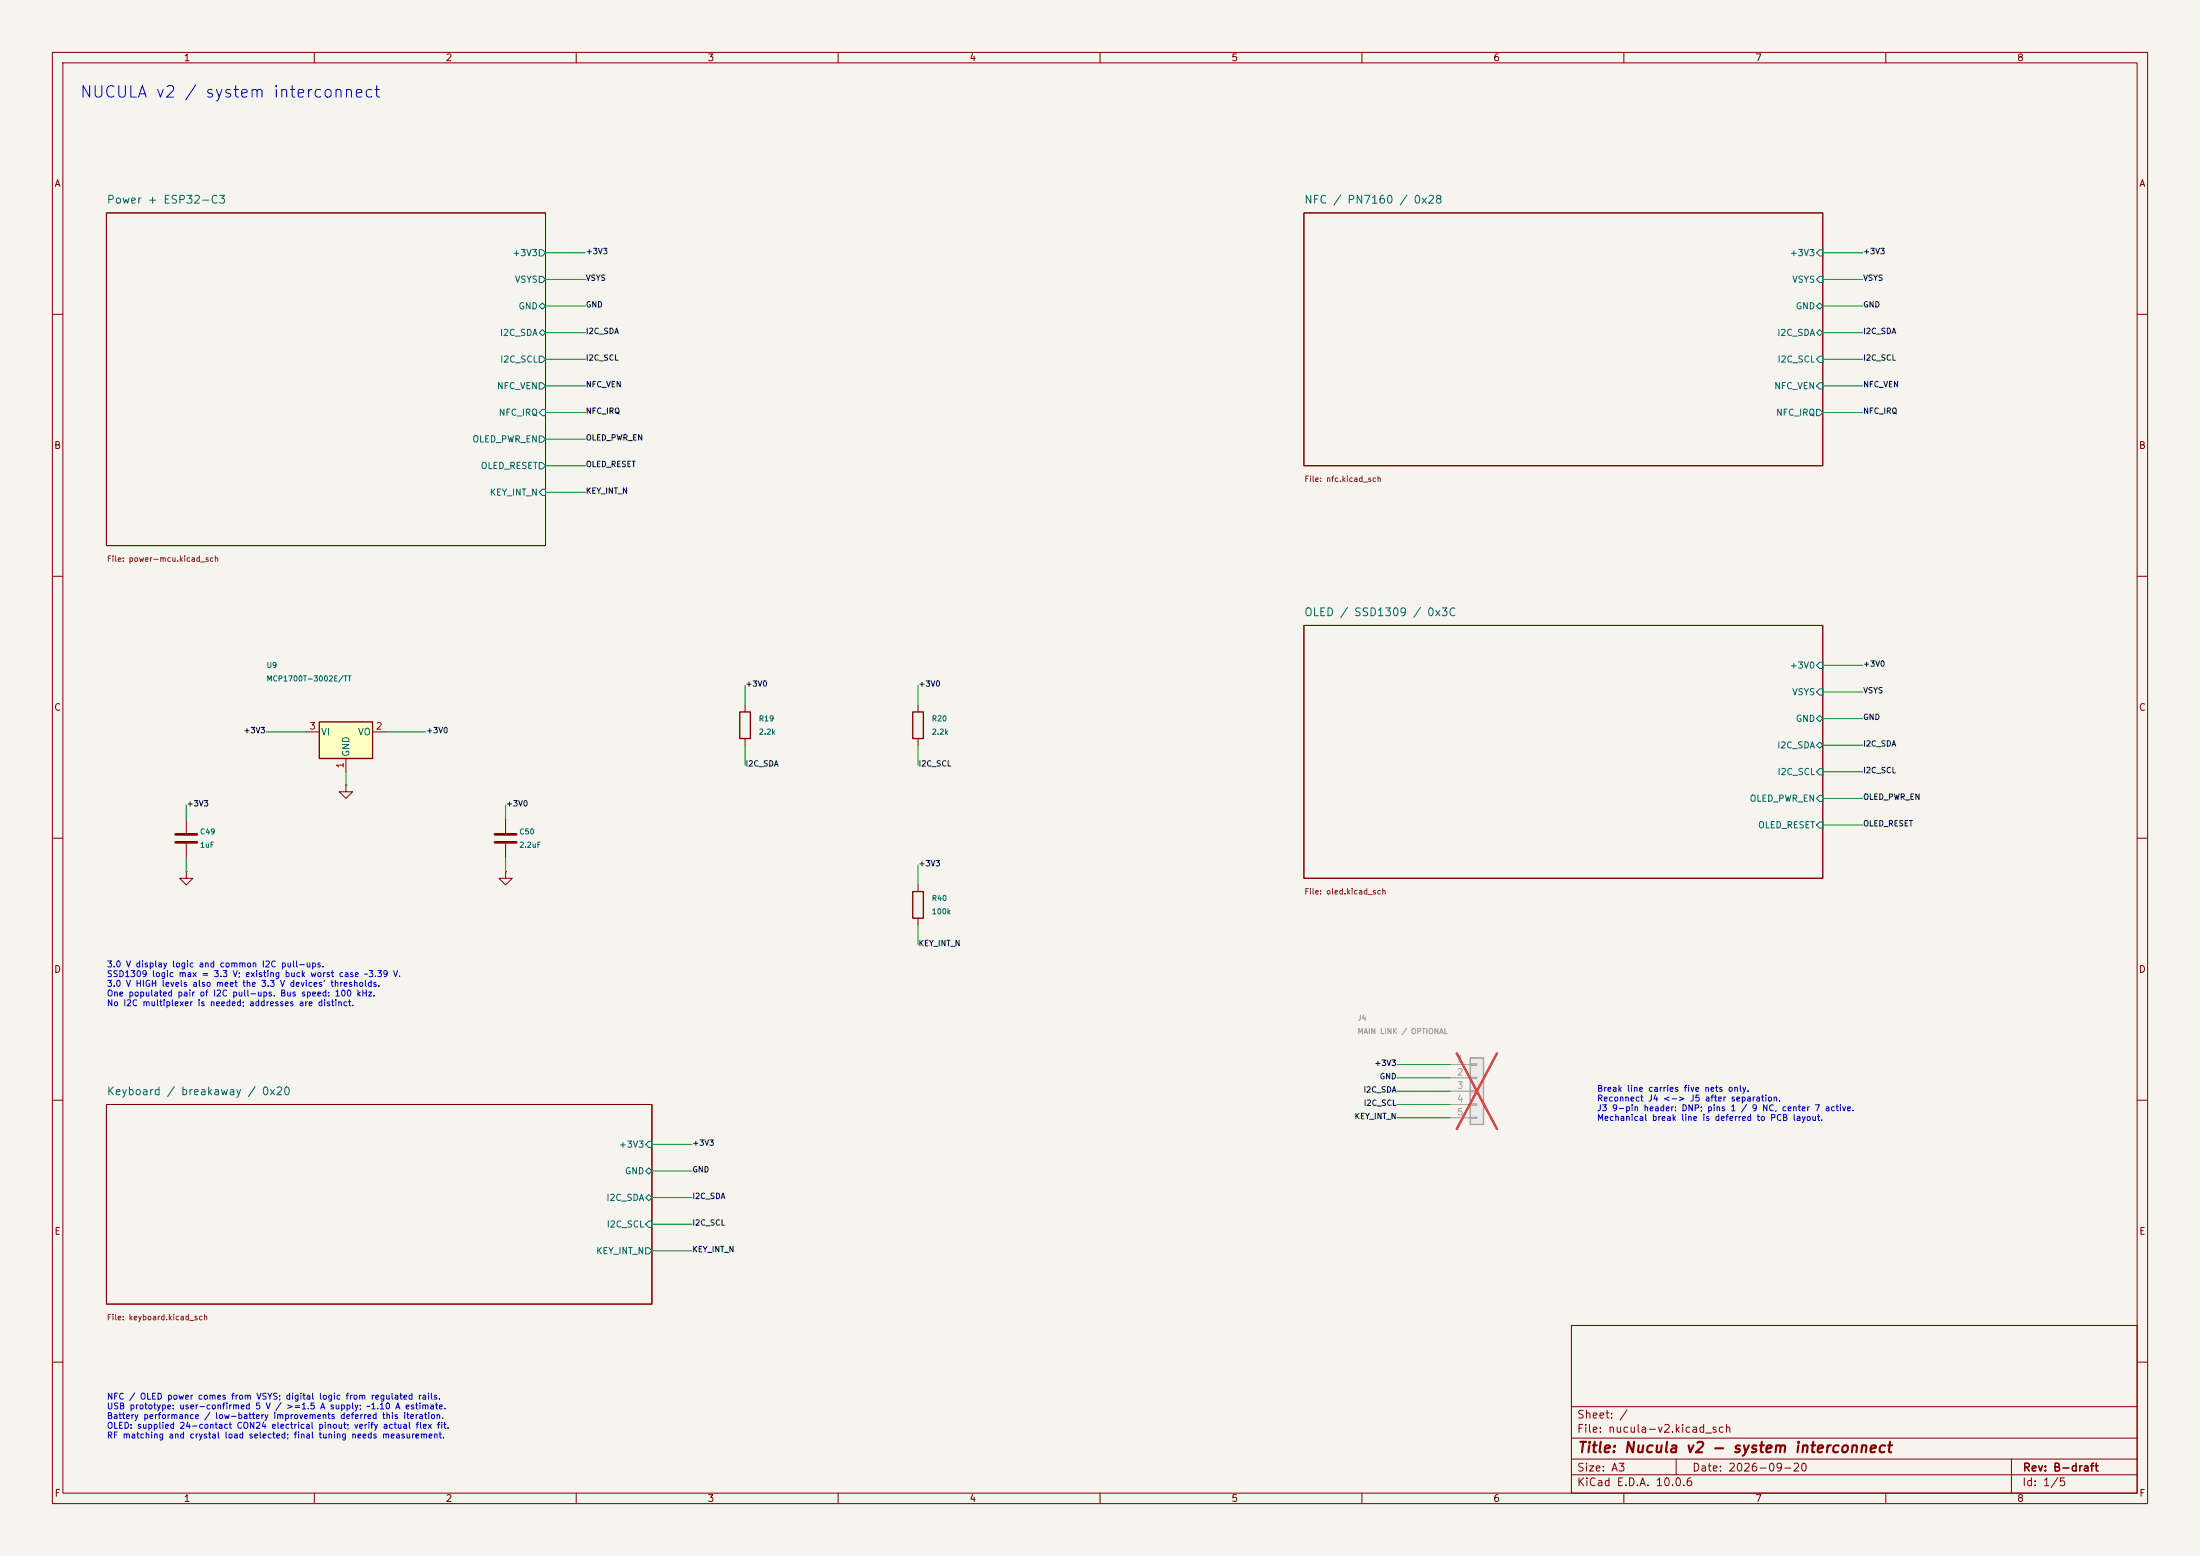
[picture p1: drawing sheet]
(kicad_sch
 (version 20250114)
 (generator "eeschema")
 (generator_version "10.0")
 (paper "A3")
 (title_block
  (title "Nucula v2 - system interconnect")
  (date "2026-09-20")
  (rev "B-draft"))
 (lib_symbols
  (symbol "Regulator_Linear:MCP1700x-300xxTT"
   (pin_names
    (offset 0.254)) (exclude_from_sim no) (in_bom yes) (on_board yes)
   (in_pos_files yes)
   (duplicate_pin_numbers_are_jumpers no)
   (property "Reference" "U" (at -3.81 3.175 0) (show_name no) (do_not_autoplace no) (effects (font (size 1.27 1.27))))
   (property "Value" "MCP1700x-300xxTT" (at 0 3.175 0) (show_name no) (do_not_autoplace no) (effects (font (size 1.27 1.27)) (justify left)))
   (property "Footprint" "Package_TO_SOT_SMD:SOT-23" (at 0 5.715 0) (show_name no) (do_not_autoplace no) (hide yes) (effects (font (size 1.27 1.27))))
   (property "Datasheet" "http://ww1.microchip.com/downloads/en/DeviceDoc/20001826D.pdf" (at 0 0 0) (show_name no) (do_not_autoplace no) (hide yes) (effects (font (size 1.27 1.27))))
   (property "Description" "250mA Low Quiscent Current LDO, 3.0V output, SOT-23" (at 0 0 0) (show_name no) (do_not_autoplace no) (hide yes) (effects (font (size 1.27 1.27))))
   (symbol "MCP1700x-300xxTT_0_1"
    (rectangle (start -5.08 1.905) (end 5.08 -5.08) (stroke (width 0.254) (type default)) (fill (type background))))
   (symbol "MCP1700x-300xxTT_1_1"
    (pin power_in line (at 0 -7.62 90) (length 2.54) (name "GND" (effects (font (size 1.27 1.27)))) (number "1" (effects (font (size 1.27 1.27)))))
    (pin power_out line (at 7.62 0 180) (length 2.54) (name "VO" (effects (font (size 1.27 1.27)))) (number "2" (effects (font (size 1.27 1.27)))))
    (pin power_in line (at -7.62 0 0) (length 2.54) (name "VI" (effects (font (size 1.27 1.27)))) (number "3" (effects (font (size 1.27 1.27))))))
   (embedded_fonts no))
  (symbol "power:GND"
   (power global)
   (pin_numbers (hide yes))
   (pin_names
    (offset 0) (hide yes)) (exclude_from_sim no) (in_bom yes) (on_board yes)
   (in_pos_files yes)
   (duplicate_pin_numbers_are_jumpers no)
   (property "Reference" "#PWR" (at 0 -6.35 0) (show_name no) (do_not_autoplace no) (hide yes) (effects (font (size 1.27 1.27))))
   (property "Value" "GND" (at 0 -3.81 0) (show_name no) (do_not_autoplace no) (effects (font (size 1.27 1.27))))
   (property "Footprint" "" (at 0 0 0) (show_name no) (do_not_autoplace no) (hide yes) (effects (font (size 1.27 1.27))))
   (property "Datasheet" "" (at 0 0 0) (show_name no) (do_not_autoplace no) (hide yes) (effects (font (size 1.27 1.27))))
   (property "Description" "Power symbol creates a global label with name \"GND\" , ground" (at 0 0 0) (show_name no) (do_not_autoplace no) (hide yes) (effects (font (size 1.27 1.27))))
   (symbol "GND_0_1"
    (polyline (pts (xy 0 0) (xy 0 -1.27) (xy 1.27 -1.27) (xy 0 -2.54) (xy -1.27 -1.27) (xy 0 -1.27)) (stroke (width 0) (type default)) (fill (type none))))
   (symbol "GND_1_1"
    (pin power_in line (at 0 0 270) (length 0) (name "" (effects (font (size 1.27 1.27)))) (number "1" (effects (font (size 1.27 1.27))))))
   (embedded_fonts no))
  (symbol "Device:C"
   (pin_numbers (hide yes))
   (pin_names
    (offset 0.254)) (exclude_from_sim no) (in_bom yes) (on_board yes)
   (in_pos_files yes)
   (duplicate_pin_numbers_are_jumpers no)
   (property "Reference" "C" (at 0.635 2.54 0) (show_name no) (do_not_autoplace no) (effects (font (size 1.27 1.27)) (justify left)))
   (property "Value" "C" (at 0.635 -2.54 0) (show_name no) (do_not_autoplace no) (effects (font (size 1.27 1.27)) (justify left)))
   (property "Footprint" "" (at 0.9652 -3.81 0) (show_name no) (do_not_autoplace no) (hide yes) (effects (font (size 1.27 1.27))))
   (property "Datasheet" "" (at 0 0 0) (show_name no) (do_not_autoplace no) (hide yes) (effects (font (size 1.27 1.27))))
   (property "Description" "Unpolarized capacitor" (at 0 0 0) (show_name no) (do_not_autoplace no) (hide yes) (effects (font (size 1.27 1.27))))
   (symbol "C_0_1"
    (polyline (pts (xy -2.032 0.762) (xy 2.032 0.762)) (stroke (width 0.508) (type default)) (fill (type none)))
    (polyline (pts (xy -2.032 -0.762) (xy 2.032 -0.762)) (stroke (width 0.508) (type default)) (fill (type none))))
   (symbol "C_1_1"
    (pin passive line (at 0 3.81 270) (length 2.794) (name "" (effects (font (size 1.27 1.27)))) (number "1" (effects (font (size 1.27 1.27)))))
    (pin passive line (at 0 -3.81 90) (length 2.794) (name "" (effects (font (size 1.27 1.27)))) (number "2" (effects (font (size 1.27 1.27))))))
   (embedded_fonts no))
  (symbol "Device:R"
   (pin_numbers (hide yes))
   (pin_names
    (offset 0)) (exclude_from_sim no) (in_bom yes) (on_board yes)
   (in_pos_files yes)
   (duplicate_pin_numbers_are_jumpers no)
   (property "Reference" "R" (at 2.032 0 90) (show_name no) (do_not_autoplace no) (effects (font (size 1.27 1.27))))
   (property "Value" "R" (at 0 0 90) (show_name no) (do_not_autoplace no) (effects (font (size 1.27 1.27))))
   (property "Footprint" "" (at -1.778 0 90) (show_name no) (do_not_autoplace no) (hide yes) (effects (font (size 1.27 1.27))))
   (property "Datasheet" "" (at 0 0 0) (show_name no) (do_not_autoplace no) (hide yes) (effects (font (size 1.27 1.27))))
   (property "Description" "Resistor" (at 0 0 0) (show_name no) (do_not_autoplace no) (hide yes) (effects (font (size 1.27 1.27))))
   (symbol "R_0_1"
    (rectangle (start -1.016 -2.54) (end 1.016 2.54) (stroke (width 0.254) (type default)) (fill (type none))))
   (symbol "R_1_1"
    (pin passive line (at 0 3.81 270) (length 1.27) (name "" (effects (font (size 1.27 1.27)))) (number "1" (effects (font (size 1.27 1.27)))))
    (pin passive line (at 0 -3.81 90) (length 1.27) (name "" (effects (font (size 1.27 1.27)))) (number "2" (effects (font (size 1.27 1.27))))))
   (embedded_fonts no))
  (symbol "Connector_Generic:Conn_01x05"
   (pin_names
    (offset 1.016) (hide yes)) (exclude_from_sim no) (in_bom yes) (on_board yes)
   (in_pos_files yes)
   (duplicate_pin_numbers_are_jumpers no)
   (property "Reference" "J" (at 0 7.62 0) (show_name no) (do_not_autoplace no) (effects (font (size 1.27 1.27))))
   (property "Value" "Conn_01x05" (at 0 -7.62 0) (show_name no) (do_not_autoplace no) (effects (font (size 1.27 1.27))))
   (property "Footprint" "" (at 0 0 0) (show_name no) (do_not_autoplace no) (hide yes) (effects (font (size 1.27 1.27))))
   (property "Datasheet" "" (at 0 0 0) (show_name no) (do_not_autoplace no) (hide yes) (effects (font (size 1.27 1.27))))
   (property "Description" "Generic connector, single row, 01x05, script generated (kicad-library-utils/schlib/autogen/connector/)" (at 0 0 0) (show_name no) (do_not_autoplace no) (hide yes) (effects (font (size 1.27 1.27))))
   (symbol "Conn_01x05_1_1"
    (rectangle (start -1.27 6.35) (end 1.27 -6.35) (stroke (width 0.254) (type default)) (fill (type background)))
    (rectangle (start -1.27 5.207) (end 0 4.953) (stroke (width 0.1524) (type default)) (fill (type none)))
    (rectangle (start -1.27 2.667) (end 0 2.413) (stroke (width 0.1524) (type default)) (fill (type none)))
    (rectangle (start -1.27 0.127) (end 0 -0.127) (stroke (width 0.1524) (type default)) (fill (type none)))
    (rectangle (start -1.27 -2.413) (end 0 -2.667) (stroke (width 0.1524) (type default)) (fill (type none)))
    (rectangle (start -1.27 -4.953) (end 0 -5.207) (stroke (width 0.1524) (type default)) (fill (type none)))
    (pin passive line (at -5.08 5.08 0) (length 3.81) (name "Pin_1" (effects (font (size 1.27 1.27)))) (number "1" (effects (font (size 1.27 1.27)))))
    (pin passive line (at -5.08 2.54 0) (length 3.81) (name "Pin_2" (effects (font (size 1.27 1.27)))) (number "2" (effects (font (size 1.27 1.27)))))
    (pin passive line (at -5.08 0 0) (length 3.81) (name "Pin_3" (effects (font (size 1.27 1.27)))) (number "3" (effects (font (size 1.27 1.27)))))
    (pin passive line (at -5.08 -2.54 0) (length 3.81) (name "Pin_4" (effects (font (size 1.27 1.27)))) (number "4" (effects (font (size 1.27 1.27)))))
    (pin passive line (at -5.08 -5.08 0) (length 3.81) (name "Pin_5" (effects (font (size 1.27 1.27)))) (number "5" (effects (font (size 1.27 1.27))))))
   (embedded_fonts no)))
 (text "NUCULA v2 / system interconnect" (at 15.24 17.78 0) (effects (font (size 2.2 2.2)) (justify left)))
 (wire (pts (xy 104.14 48.26) (xy 111.76 48.26)) (stroke (width 0) (type default)))
 (label "+3V3" (at 111.76 48.26 0) (effects (font (size 1.05 1.05)) (justify left)))
 (wire (pts (xy 104.14 53.34) (xy 111.76 53.34)) (stroke (width 0) (type default)))
 (label "VSYS" (at 111.76 53.34 0) (effects (font (size 1.05 1.05)) (justify left)))
 (wire (pts (xy 104.14 58.42) (xy 111.76 58.42)) (stroke (width 0) (type default)))
 (label "GND" (at 111.76 58.42 0) (effects (font (size 1.05 1.05)) (justify left)))
 (wire (pts (xy 104.14 63.5) (xy 111.76 63.5)) (stroke (width 0) (type default)))
 (label "I2C_SDA" (at 111.76 63.5 0) (effects (font (size 1.05 1.05)) (justify left)))
 (wire (pts (xy 104.14 68.58) (xy 111.76 68.58)) (stroke (width 0) (type default)))
 (label "I2C_SCL" (at 111.76 68.58 0) (effects (font (size 1.05 1.05)) (justify left)))
 (wire (pts (xy 104.14 73.66) (xy 111.76 73.66)) (stroke (width 0) (type default)))
 (label "NFC_VEN" (at 111.76 73.66 0) (effects (font (size 1.05 1.05)) (justify left)))
 (wire (pts (xy 104.14 78.74) (xy 111.76 78.74)) (stroke (width 0) (type default)))
 (label "NFC_IRQ" (at 111.76 78.74 0) (effects (font (size 1.05 1.05)) (justify left)))
 (wire (pts (xy 104.14 83.82) (xy 111.76 83.82)) (stroke (width 0) (type default)))
 (label "OLED_PWR_EN" (at 111.76 83.82 0) (effects (font (size 1.05 1.05)) (justify left)))
 (wire (pts (xy 104.14 88.9) (xy 111.76 88.9)) (stroke (width 0) (type default)))
 (label "OLED_RESET" (at 111.76 88.9 0) (effects (font (size 1.05 1.05)) (justify left)))
 (wire (pts (xy 104.14 93.98) (xy 111.76 93.98)) (stroke (width 0) (type default)))
 (label "KEY_INT_N" (at 111.76 93.98 0) (effects (font (size 1.05 1.05)) (justify left)))
 (sheet (at 20.32 40.64) (size 83.82 63.5) (fields_autoplaced yes) (stroke (width 0.1524) (type default)) (fill (color 0 0 0 0))
  (property "Sheetname" "Power + ESP32-C3" (at 20.32 38.1 0) (effects (font (size 1.5 1.5)) (justify left)))
  (property "Sheetfile" "power-mcu.kicad_sch" (at 20.32 106.68 0) (effects (font (size 1.05 1.05)) (justify left)))
  (pin "+3V3" output (at 104.14 48.26 0) (effects (font (size 1.2 1.2)) (justify right))) (pin "VSYS" output (at 104.14 53.34 0) (effects (font (size 1.2 1.2)) (justify right))) (pin "GND" bidirectional (at 104.14 58.42 0) (effects (font (size 1.2 1.2)) (justify right))) (pin "I2C_SDA" bidirectional (at 104.14 63.5 0) (effects (font (size 1.2 1.2)) (justify right))) (pin "I2C_SCL" output (at 104.14 68.58 0) (effects (font (size 1.2 1.2)) (justify right))) (pin "NFC_VEN" output (at 104.14 73.66 0) (effects (font (size 1.2 1.2)) (justify right))) (pin "NFC_IRQ" input (at 104.14 78.74 0) (effects (font (size 1.2 1.2)) (justify right))) (pin "OLED_PWR_EN" output (at 104.14 83.82 0) (effects (font (size 1.2 1.2)) (justify right))) (pin "OLED_RESET" output (at 104.14 88.9 0) (effects (font (size 1.2 1.2)) (justify right))) (pin "KEY_INT_N" input (at 104.14 93.98 0) (effects (font (size 1.2 1.2)) (justify right))))
 (wire (pts (xy 347.98 48.26) (xy 355.6 48.26)) (stroke (width 0) (type default)))
 (label "+3V3" (at 355.6 48.26 0) (effects (font (size 1.05 1.05)) (justify left)))
 (wire (pts (xy 347.98 53.34) (xy 355.6 53.34)) (stroke (width 0) (type default)))
 (label "VSYS" (at 355.6 53.34 0) (effects (font (size 1.05 1.05)) (justify left)))
 (wire (pts (xy 347.98 58.42) (xy 355.6 58.42)) (stroke (width 0) (type default)))
 (label "GND" (at 355.6 58.42 0) (effects (font (size 1.05 1.05)) (justify left)))
 (wire (pts (xy 347.98 63.5) (xy 355.6 63.5)) (stroke (width 0) (type default)))
 (label "I2C_SDA" (at 355.6 63.5 0) (effects (font (size 1.05 1.05)) (justify left)))
 (wire (pts (xy 347.98 68.58) (xy 355.6 68.58)) (stroke (width 0) (type default)))
 (label "I2C_SCL" (at 355.6 68.58 0) (effects (font (size 1.05 1.05)) (justify left)))
 (wire (pts (xy 347.98 73.66) (xy 355.6 73.66)) (stroke (width 0) (type default)))
 (label "NFC_VEN" (at 355.6 73.66 0) (effects (font (size 1.05 1.05)) (justify left)))
 (wire (pts (xy 347.98 78.74) (xy 355.6 78.74)) (stroke (width 0) (type default)))
 (label "NFC_IRQ" (at 355.6 78.74 0) (effects (font (size 1.05 1.05)) (justify left)))
 (sheet (at 248.92 40.64) (size 99.06 48.26) (fields_autoplaced yes) (stroke (width 0.1524) (type default)) (fill (color 0 0 0 0))
  (property "Sheetname" "NFC / PN7160 / 0x28" (at 248.92 38.1 0) (effects (font (size 1.5 1.5)) (justify left)))
  (property "Sheetfile" "nfc.kicad_sch" (at 248.92 91.44 0) (effects (font (size 1.05 1.05)) (justify left)))
  (pin "+3V3" input (at 347.98 48.26 0) (effects (font (size 1.2 1.2)) (justify right))) (pin "VSYS" input (at 347.98 53.34 0) (effects (font (size 1.2 1.2)) (justify right))) (pin "GND" bidirectional (at 347.98 58.42 0) (effects (font (size 1.2 1.2)) (justify right))) (pin "I2C_SDA" bidirectional (at 347.98 63.5 0) (effects (font (size 1.2 1.2)) (justify right))) (pin "I2C_SCL" input (at 347.98 68.58 0) (effects (font (size 1.2 1.2)) (justify right))) (pin "NFC_VEN" input (at 347.98 73.66 0) (effects (font (size 1.2 1.2)) (justify right))) (pin "NFC_IRQ" output (at 347.98 78.74 0) (effects (font (size 1.2 1.2)) (justify right))))
 (wire (pts (xy 347.98 127.0) (xy 355.6 127.0)) (stroke (width 0) (type default)))
 (label "+3V0" (at 355.6 127.0 0) (effects (font (size 1.05 1.05)) (justify left)))
 (wire (pts (xy 347.98 132.08) (xy 355.6 132.08)) (stroke (width 0) (type default)))
 (label "VSYS" (at 355.6 132.08 0) (effects (font (size 1.05 1.05)) (justify left)))
 (wire (pts (xy 347.98 137.16) (xy 355.6 137.16)) (stroke (width 0) (type default)))
 (label "GND" (at 355.6 137.16 0) (effects (font (size 1.05 1.05)) (justify left)))
 (wire (pts (xy 347.98 142.24) (xy 355.6 142.24)) (stroke (width 0) (type default)))
 (label "I2C_SDA" (at 355.6 142.24 0) (effects (font (size 1.05 1.05)) (justify left)))
 (wire (pts (xy 347.98 147.32) (xy 355.6 147.32)) (stroke (width 0) (type default)))
 (label "I2C_SCL" (at 355.6 147.32 0) (effects (font (size 1.05 1.05)) (justify left)))
 (wire (pts (xy 347.98 152.4) (xy 355.6 152.4)) (stroke (width 0) (type default)))
 (label "OLED_PWR_EN" (at 355.6 152.4 0) (effects (font (size 1.05 1.05)) (justify left)))
 (wire (pts (xy 347.98 157.48) (xy 355.6 157.48)) (stroke (width 0) (type default)))
 (label "OLED_RESET" (at 355.6 157.48 0) (effects (font (size 1.05 1.05)) (justify left)))
 (sheet (at 248.92 119.38) (size 99.06 48.26) (fields_autoplaced yes) (stroke (width 0.1524) (type default)) (fill (color 0 0 0 0))
  (property "Sheetname" "OLED / SSD1309 / 0x3C" (at 248.92 116.84 0) (effects (font (size 1.5 1.5)) (justify left)))
  (property "Sheetfile" "oled.kicad_sch" (at 248.92 170.18 0) (effects (font (size 1.05 1.05)) (justify left)))
  (pin "+3V0" input (at 347.98 127.0 0) (effects (font (size 1.2 1.2)) (justify right))) (pin "VSYS" input (at 347.98 132.08 0) (effects (font (size 1.2 1.2)) (justify right))) (pin "GND" bidirectional (at 347.98 137.16 0) (effects (font (size 1.2 1.2)) (justify right))) (pin "I2C_SDA" bidirectional (at 347.98 142.24 0) (effects (font (size 1.2 1.2)) (justify right))) (pin "I2C_SCL" input (at 347.98 147.32 0) (effects (font (size 1.2 1.2)) (justify right))) (pin "OLED_PWR_EN" input (at 347.98 152.4 0) (effects (font (size 1.2 1.2)) (justify right))) (pin "OLED_RESET" input (at 347.98 157.48 0) (effects (font (size 1.2 1.2)) (justify right))))
 (wire (pts (xy 124.46 218.44) (xy 132.08 218.44)) (stroke (width 0) (type default)))
 (label "+3V3" (at 132.08 218.44 0) (effects (font (size 1.05 1.05)) (justify left)))
 (wire (pts (xy 124.46 223.52) (xy 132.08 223.52)) (stroke (width 0) (type default)))
 (label "GND" (at 132.08 223.52 0) (effects (font (size 1.05 1.05)) (justify left)))
 (wire (pts (xy 124.46 228.6) (xy 132.08 228.6)) (stroke (width 0) (type default)))
 (label "I2C_SDA" (at 132.08 228.6 0) (effects (font (size 1.05 1.05)) (justify left)))
 (wire (pts (xy 124.46 233.68) (xy 132.08 233.68)) (stroke (width 0) (type default)))
 (label "I2C_SCL" (at 132.08 233.68 0) (effects (font (size 1.05 1.05)) (justify left)))
 (wire (pts (xy 124.46 238.76) (xy 132.08 238.76)) (stroke (width 0) (type default)))
 (label "KEY_INT_N" (at 132.08 238.76 0) (effects (font (size 1.05 1.05)) (justify left)))
 (sheet (at 20.32 210.82) (size 104.14 38.1) (fields_autoplaced yes) (stroke (width 0.1524) (type default)) (fill (color 0 0 0 0))
  (property "Sheetname" "Keyboard / breakaway / 0x20" (at 20.32 208.28 0) (effects (font (size 1.5 1.5)) (justify left)))
  (property "Sheetfile" "keyboard.kicad_sch" (at 20.32 251.46 0) (effects (font (size 1.05 1.05)) (justify left)))
  (pin "+3V3" input (at 124.46 218.44 0) (effects (font (size 1.2 1.2)) (justify right))) (pin "GND" bidirectional (at 124.46 223.52 0) (effects (font (size 1.2 1.2)) (justify right))) (pin "I2C_SDA" bidirectional (at 124.46 228.6 0) (effects (font (size 1.2 1.2)) (justify right))) (pin "I2C_SCL" input (at 124.46 233.68 0) (effects (font (size 1.2 1.2)) (justify right))) (pin "KEY_INT_N" output (at 124.46 238.76 0) (effects (font (size 1.2 1.2)) (justify right))))
 (symbol
  (lib_id "Regulator_Linear:MCP1700x-300xxTT") (at 66.04 139.7 0) (unit 1) (in_bom yes) (on_board yes) (dnp no)
  (property "Reference" "U9" (at 50.8 127.0 0) (effects (font (size 1.0 1.0)) (justify left)))
  (property "Value" "MCP1700T-3002E/TT" (at 50.8 129.54 0) (effects (font (size 1.0 1.0)) (justify left)))
  (property "Footprint" "Package_TO_SOT_SMD:SOT-23" (at 66.04 139.7 0) (effects (font (size 1.0 1.0)) (hide yes) (justify left)))
  (property "Datasheet" "https://ww1.microchip.com/downloads/en/DeviceDoc/MCP1700-Data-Sheet-20001826F.pdf" (at 66.04 139.7 0) (effects (font (size 1.0 1.0)) (hide yes) (justify left)))
  (property "MPN" "MCP1700T-3002E/TT" (at 66.04 139.7 0) (effects (font (size 1.0 1.0)) (hide yes) (justify left)))
  (property "Manufacturer" "Microchip Tech" (at 66.04 139.7 0) (effects (font (size 1.0 1.0)) (hide yes) (justify left))) (pin "1") (pin "2") (pin "3")
  (property "LCSC" "C62244" (at 66.04 139.7 0) (effects (font (size 1.0 1.0)) (hide yes))))
 (wire (pts (xy 58.42 139.7) (xy 50.8 139.7)) (stroke (width 0) (type default)))
 (label "+3V3" (at 50.8 139.7 180) (effects (font (size 1.05 1.05)) (justify right)))
 (wire (pts (xy 73.66 139.7) (xy 81.28 139.7)) (stroke (width 0) (type default)))
 (label "+3V0" (at 81.28 139.7 0) (effects (font (size 1.05 1.05)) (justify left)))
 (wire (pts (xy 66.04 147.32) (xy 66.04 149.86)) (stroke (width 0) (type default)))
 (symbol
  (lib_id "power:GND") (at 66.04 149.86 0) (unit 1) (in_bom no) (on_board yes) (dnp no)
  (property "Reference" "#PWR1064" (at 68.58 148.59 0) (effects (font (size 1.27 1.27)) (hide yes)))
  (property "Value" "GND" (at 68.58 151.13 0) (effects (font (size 1.27 1.27)) (hide yes)))
  (property "Footprint" "" (at 66.04 149.86 0) (effects (font (size 1.27 1.27)) (hide yes)))
  (property "Datasheet" "" (at 66.04 149.86 0) (effects (font (size 1.27 1.27)) (hide yes))) (pin "1"))
 (symbol
  (lib_id "Device:C") (at 35.56 160.02 0) (unit 1) (in_bom yes) (on_board yes) (dnp no)
  (property "Reference" "C49" (at 38.1 158.75 0) (effects (font (size 1.0 1.0)) (justify left)))
  (property "Value" "1uF" (at 38.1 161.29 0) (effects (font (size 1.0 1.0)) (justify left)))
  (property "Footprint" "Capacitor_SMD:C_0805_2012Metric" (at 35.56 160.02 0) (effects (font (size 1.0 1.0)) (hide yes) (justify left)))
  (property "Datasheet" "https://www.lcsc.com/datasheet/lcsc_datasheet_2304140030_Samsung-Electro-Mechanics-CL21B105KBFNNNE_C28323.pdf" (at 35.56 160.02 0) (effects (font (size 1.0 1.0)) (hide yes) (justify left)))
  (property "Voltage" "50 V" (at 35.56 160.02 0) (effects (font (size 1.0 1.0)) (hide yes) (justify left)))
  (property "Dielectric" "X7R" (at 35.56 160.02 0) (effects (font (size 1.0 1.0)) (hide yes) (justify left)))
  (property "Tolerance" "10%" (at 35.56 160.02 0) (effects (font (size 1.0 1.0)) (hide yes) (justify left))) (pin "1") (pin "2")
  (property "Manufacturer" "Samsung Electro-Mechanics" (at 35.56 160.02 0) (effects (font (size 1.0 1.0)) (hide yes)))
  (property "MPN" "CL21B105KBFNNNE" (at 35.56 160.02 0) (effects (font (size 1.0 1.0)) (hide yes)))
  (property "LCSC" "C28323" (at 35.56 160.02 0) (effects (font (size 1.0 1.0)) (hide yes))))
 (wire (pts (xy 35.56 156.21) (xy 35.56 153.67)) (stroke (width 0) (type default)))
 (label "+3V3" (at 35.56 153.67 0) (effects (font (size 1.05 1.05)) (justify left)))
 (wire (pts (xy 35.56 163.83) (xy 35.56 166.37)) (stroke (width 0) (type default)))
 (symbol
  (lib_id "power:GND") (at 35.56 166.37 0) (unit 1) (in_bom no) (on_board yes) (dnp no)
  (property "Reference" "#PWR1068" (at 38.1 165.1 0) (effects (font (size 1.27 1.27)) (hide yes)))
  (property "Value" "GND" (at 38.1 167.64 0) (effects (font (size 1.27 1.27)) (hide yes)))
  (property "Footprint" "" (at 35.56 166.37 0) (effects (font (size 1.27 1.27)) (hide yes)))
  (property "Datasheet" "" (at 35.56 166.37 0) (effects (font (size 1.27 1.27)) (hide yes))) (pin "1"))
 (symbol
  (lib_id "Device:C") (at 96.52 160.02 0) (unit 1) (in_bom yes) (on_board yes) (dnp no)
  (property "Reference" "C50" (at 99.06 158.75 0) (effects (font (size 1.0 1.0)) (justify left)))
  (property "Value" "2.2uF" (at 99.06 161.29 0) (effects (font (size 1.0 1.0)) (justify left)))
  (property "Footprint" "Capacitor_SMD:C_0805_2012Metric" (at 96.52 160.02 0) (effects (font (size 1.0 1.0)) (hide yes) (justify left)))
  (property "Datasheet" "https://www.lcsc.com/datasheet/lcsc_datasheet_2304140030_Samsung-Electro-Mechanics-CL21B225KAFNNNE_C19110.pdf" (at 96.52 160.02 0) (effects (font (size 1.0 1.0)) (hide yes) (justify left)))
  (property "Voltage" "25 V" (at 96.52 160.02 0) (effects (font (size 1.0 1.0)) (hide yes) (justify left)))
  (property "Dielectric" "X7R" (at 96.52 160.02 0) (effects (font (size 1.0 1.0)) (hide yes) (justify left)))
  (property "Tolerance" "10%" (at 96.52 160.02 0) (effects (font (size 1.0 1.0)) (hide yes) (justify left))) (pin "1") (pin "2")
  (property "Manufacturer" "Samsung Electro-Mechanics" (at 96.52 160.02 0) (effects (font (size 1.0 1.0)) (hide yes)))
  (property "MPN" "CL21B225KAFNNNE" (at 96.52 160.02 0) (effects (font (size 1.0 1.0)) (hide yes)))
  (property "LCSC" "C19110" (at 96.52 160.02 0) (effects (font (size 1.0 1.0)) (hide yes))))
 (wire (pts (xy 96.52 156.21) (xy 96.52 153.67)) (stroke (width 0) (type default)))
 (label "+3V0" (at 96.52 153.67 0) (effects (font (size 1.05 1.05)) (justify left)))
 (wire (pts (xy 96.52 163.83) (xy 96.52 166.37)) (stroke (width 0) (type default)))
 (symbol
  (lib_id "power:GND") (at 96.52 166.37 0) (unit 1) (in_bom no) (on_board yes) (dnp no)
  (property "Reference" "#PWR1072" (at 99.06 165.1 0) (effects (font (size 1.27 1.27)) (hide yes)))
  (property "Value" "GND" (at 99.06 167.64 0) (effects (font (size 1.27 1.27)) (hide yes)))
  (property "Footprint" "" (at 96.52 166.37 0) (effects (font (size 1.27 1.27)) (hide yes)))
  (property "Datasheet" "" (at 96.52 166.37 0) (effects (font (size 1.27 1.27)) (hide yes))) (pin "1"))
 (symbol
  (lib_id "Device:R") (at 142.24 138.43 0) (unit 1) (in_bom yes) (on_board yes) (dnp no)
  (property "Reference" "R19" (at 144.78 137.16 0) (effects (font (size 1.0 1.0)) (justify left)))
  (property "Value" "2.2k" (at 144.78 139.7 0) (effects (font (size 1.0 1.0)) (justify left)))
  (property "Footprint" "Resistor_SMD:R_0603_1608Metric" (at 142.24 138.43 0) (effects (font (size 1.0 1.0)) (hide yes) (justify left)))
  (property "Datasheet" "https://www.lcsc.com/datasheet/lcsc_datasheet_2206010230_UNI-ROYAL-Uniroyal-Elec-0603WAF2201T5E_C4190.pdf" (at 142.24 138.43 0) (effects (font (size 1.0 1.0)) (hide yes) (justify left)))
  (property "Tolerance" "1%" (at 142.24 138.43 0) (effects (font (size 1.0 1.0)) (hide yes) (justify left)))
  (property "Rating" "0.1 W" (at 142.24 138.43 0) (effects (font (size 1.0 1.0)) (hide yes) (justify left))) (pin "1") (pin "2")
  (property "Manufacturer" "UNI-ROYAL(Uniroyal Elec)" (at 142.24 138.43 0) (effects (font (size 1.0 1.0)) (hide yes)))
  (property "MPN" "0603WAF2201T5E" (at 142.24 138.43 0) (effects (font (size 1.0 1.0)) (hide yes)))
  (property "LCSC" "C4190" (at 142.24 138.43 0) (effects (font (size 1.0 1.0)) (hide yes))))
 (wire (pts (xy 142.24 134.62) (xy 142.24 130.81)) (stroke (width 0) (type default)))
 (label "+3V0" (at 142.24 130.81 0) (effects (font (size 1.05 1.05)) (justify left)))
 (wire (pts (xy 142.24 142.24) (xy 142.24 146.05)) (stroke (width 0) (type default)))
 (label "I2C_SDA" (at 142.24 146.05 0) (effects (font (size 1.05 1.05)) (justify left)))
 (symbol
  (lib_id "Device:R") (at 175.26 138.43 0) (unit 1) (in_bom yes) (on_board yes) (dnp no)
  (property "Reference" "R20" (at 177.8 137.16 0) (effects (font (size 1.0 1.0)) (justify left)))
  (property "Value" "2.2k" (at 177.8 139.7 0) (effects (font (size 1.0 1.0)) (justify left)))
  (property "Footprint" "Resistor_SMD:R_0603_1608Metric" (at 175.26 138.43 0) (effects (font (size 1.0 1.0)) (hide yes) (justify left)))
  (property "Datasheet" "https://www.lcsc.com/datasheet/lcsc_datasheet_2206010230_UNI-ROYAL-Uniroyal-Elec-0603WAF2201T5E_C4190.pdf" (at 175.26 138.43 0) (effects (font (size 1.0 1.0)) (hide yes) (justify left)))
  (property "Tolerance" "1%" (at 175.26 138.43 0) (effects (font (size 1.0 1.0)) (hide yes) (justify left)))
  (property "Rating" "0.1 W" (at 175.26 138.43 0) (effects (font (size 1.0 1.0)) (hide yes) (justify left))) (pin "1") (pin "2")
  (property "Manufacturer" "UNI-ROYAL(Uniroyal Elec)" (at 175.26 138.43 0) (effects (font (size 1.0 1.0)) (hide yes)))
  (property "MPN" "0603WAF2201T5E" (at 175.26 138.43 0) (effects (font (size 1.0 1.0)) (hide yes)))
  (property "LCSC" "C4190" (at 175.26 138.43 0) (effects (font (size 1.0 1.0)) (hide yes))))
 (wire (pts (xy 175.26 134.62) (xy 175.26 130.81)) (stroke (width 0) (type default)))
 (label "+3V0" (at 175.26 130.81 0) (effects (font (size 1.05 1.05)) (justify left)))
 (wire (pts (xy 175.26 142.24) (xy 175.26 146.05)) (stroke (width 0) (type default)))
 (label "I2C_SCL" (at 175.26 146.05 0) (effects (font (size 1.05 1.05)) (justify left)))
 (symbol
  (lib_id "Device:R") (at 175.26 172.72 0) (unit 1) (in_bom yes) (on_board yes) (dnp no)
  (property "Reference" "R40" (at 177.8 171.45 0) (effects (font (size 1.0 1.0)) (justify left)))
  (property "Value" "100k" (at 177.8 173.99 0) (effects (font (size 1.0 1.0)) (justify left)))
  (property "Footprint" "Resistor_SMD:R_0603_1608Metric" (at 175.26 172.72 0) (effects (font (size 1.0 1.0)) (hide yes) (justify left)))
  (property "Datasheet" "https://www.lcsc.com/datasheet/lcsc_datasheet_2206010045_UNI-ROYAL-Uniroyal-Elec-0603WAF1003T5E_C25803.pdf" (at 175.26 172.72 0) (effects (font (size 1.0 1.0)) (hide yes) (justify left)))
  (property "Tolerance" "1%" (at 175.26 172.72 0) (effects (font (size 1.0 1.0)) (hide yes) (justify left)))
  (property "Rating" "0.1 W" (at 175.26 172.72 0) (effects (font (size 1.0 1.0)) (hide yes) (justify left))) (pin "1") (pin "2")
  (property "Manufacturer" "UNI-ROYAL(Uniroyal Elec)" (at 175.26 172.72 0) (effects (font (size 1.0 1.0)) (hide yes)))
  (property "MPN" "0603WAF1003T5E" (at 175.26 172.72 0) (effects (font (size 1.0 1.0)) (hide yes)))
  (property "LCSC" "C25803" (at 175.26 172.72 0) (effects (font (size 1.0 1.0)) (hide yes))))
 (wire (pts (xy 175.26 168.91) (xy 175.26 165.1)) (stroke (width 0) (type default)))
 (label "+3V3" (at 175.26 165.1 0) (effects (font (size 1.05 1.05)) (justify left)))
 (wire (pts (xy 175.26 176.53) (xy 175.26 180.34)) (stroke (width 0) (type default)))
 (label "KEY_INT_N" (at 175.26 180.34 0) (effects (font (size 1.05 1.05)) (justify left)))
 (text "3.0 V display logic and common I2C pull-ups.\nSSD1309 logic max = 3.3 V; existing buck worst case ~3.39 V.\n3.0 V HIGH levels also meet the 3.3 V devices' thresholds.\nOne populated pair of I2C pull-ups. Bus speed: 100 kHz.\nNo I2C multiplexer is needed; addresses are distinct." (at 20.32 188.0 0) (effects (font (size 1.15 1.15)) (justify left)))
 (symbol
  (lib_id "Connector_Generic:Conn_01x05") (at 281.94 208.28 0) (unit 1) (in_bom yes) (on_board yes) (dnp yes)
  (property "Reference" "J4" (at 259.08 194.31 0) (effects (font (size 1.0 1.0)) (justify left)))
  (property "Value" "MAIN LINK / OPTIONAL" (at 259.08 196.85 0) (effects (font (size 1.0 1.0)) (justify left)))
  (property "Footprint" "Connector_PinHeader_2.54mm:PinHeader_1x05_P2.54mm_Vertical" (at 281.94 208.28 0) (effects (font (size 1.0 1.0)) (hide yes) (justify left)))
  (property "Datasheet" "" (at 281.94 208.28 0) (effects (font (size 1.0 1.0)) (hide yes) (justify left)))
  (property "Assembly" "DNP; populate to reconnect broken-off keyboard" (at 281.94 208.28 0) (effects (font (size 1.0 1.0)) (hide yes) (justify left)))
  (property "PCB Region" "MAIN" (at 281.94 208.28 0) (effects (font (size 1.0 1.0)) (hide yes) (justify left)))
  (property "Pinout" "1=3V3; 2=GND; 3=SDA; 4=SCL; 5=INT_N" (at 281.94 208.28 0) (effects (font (size 1.0 1.0)) (hide yes) (justify left))) (pin "1") (pin "2") (pin "3") (pin "4") (pin "5"))
 (wire (pts (xy 276.86 203.2) (xy 266.7 203.2)) (stroke (width 0) (type default)))
 (label "+3V3" (at 266.7 203.2 180) (effects (font (size 1.05 1.05)) (justify right)))
 (wire (pts (xy 276.86 205.74) (xy 266.7 205.74)) (stroke (width 0) (type default)))
 (label "GND" (at 266.7 205.74 180) (effects (font (size 1.05 1.05)) (justify right)))
 (wire (pts (xy 276.86 208.28) (xy 266.7 208.28)) (stroke (width 0) (type default)))
 (label "I2C_SDA" (at 266.7 208.28 180) (effects (font (size 1.05 1.05)) (justify right)))
 (wire (pts (xy 276.86 210.82) (xy 266.7 210.82)) (stroke (width 0) (type default)))
 (label "I2C_SCL" (at 266.7 210.82 180) (effects (font (size 1.05 1.05)) (justify right)))
 (wire (pts (xy 276.86 213.36) (xy 266.7 213.36)) (stroke (width 0) (type default)))
 (label "KEY_INT_N" (at 266.7 213.36 180) (effects (font (size 1.05 1.05)) (justify right)))
 (text "Break line carries five nets only.\nReconnect J4 <-> J5 after separation.\nJ3 9-pin header: DNP; pins 1 / 9 NC, center 7 active.\nMechanical break line is deferred to PCB layout." (at 304.8 210.82 0) (effects (font (size 1.15 1.15)) (justify left)))
 (text "NFC / OLED power comes from VSYS; digital logic from regulated rails.\nUSB prototype: user-confirmed 5 V / >=1.5 A supply; ~1.10 A estimate.\nBattery performance / low-battery improvements deferred this iteration.\nOLED: supplied 24-contact CON24 electrical pinout; verify actual flex fit.\nRF matching and crystal load selected; final tuning needs measurement." (at 20.32 270.51 0) (effects (font (size 1.15 1.15)) (justify left)))
 (sheet_instances (path ""
   (page "1")))
 (embedded_fonts no))
